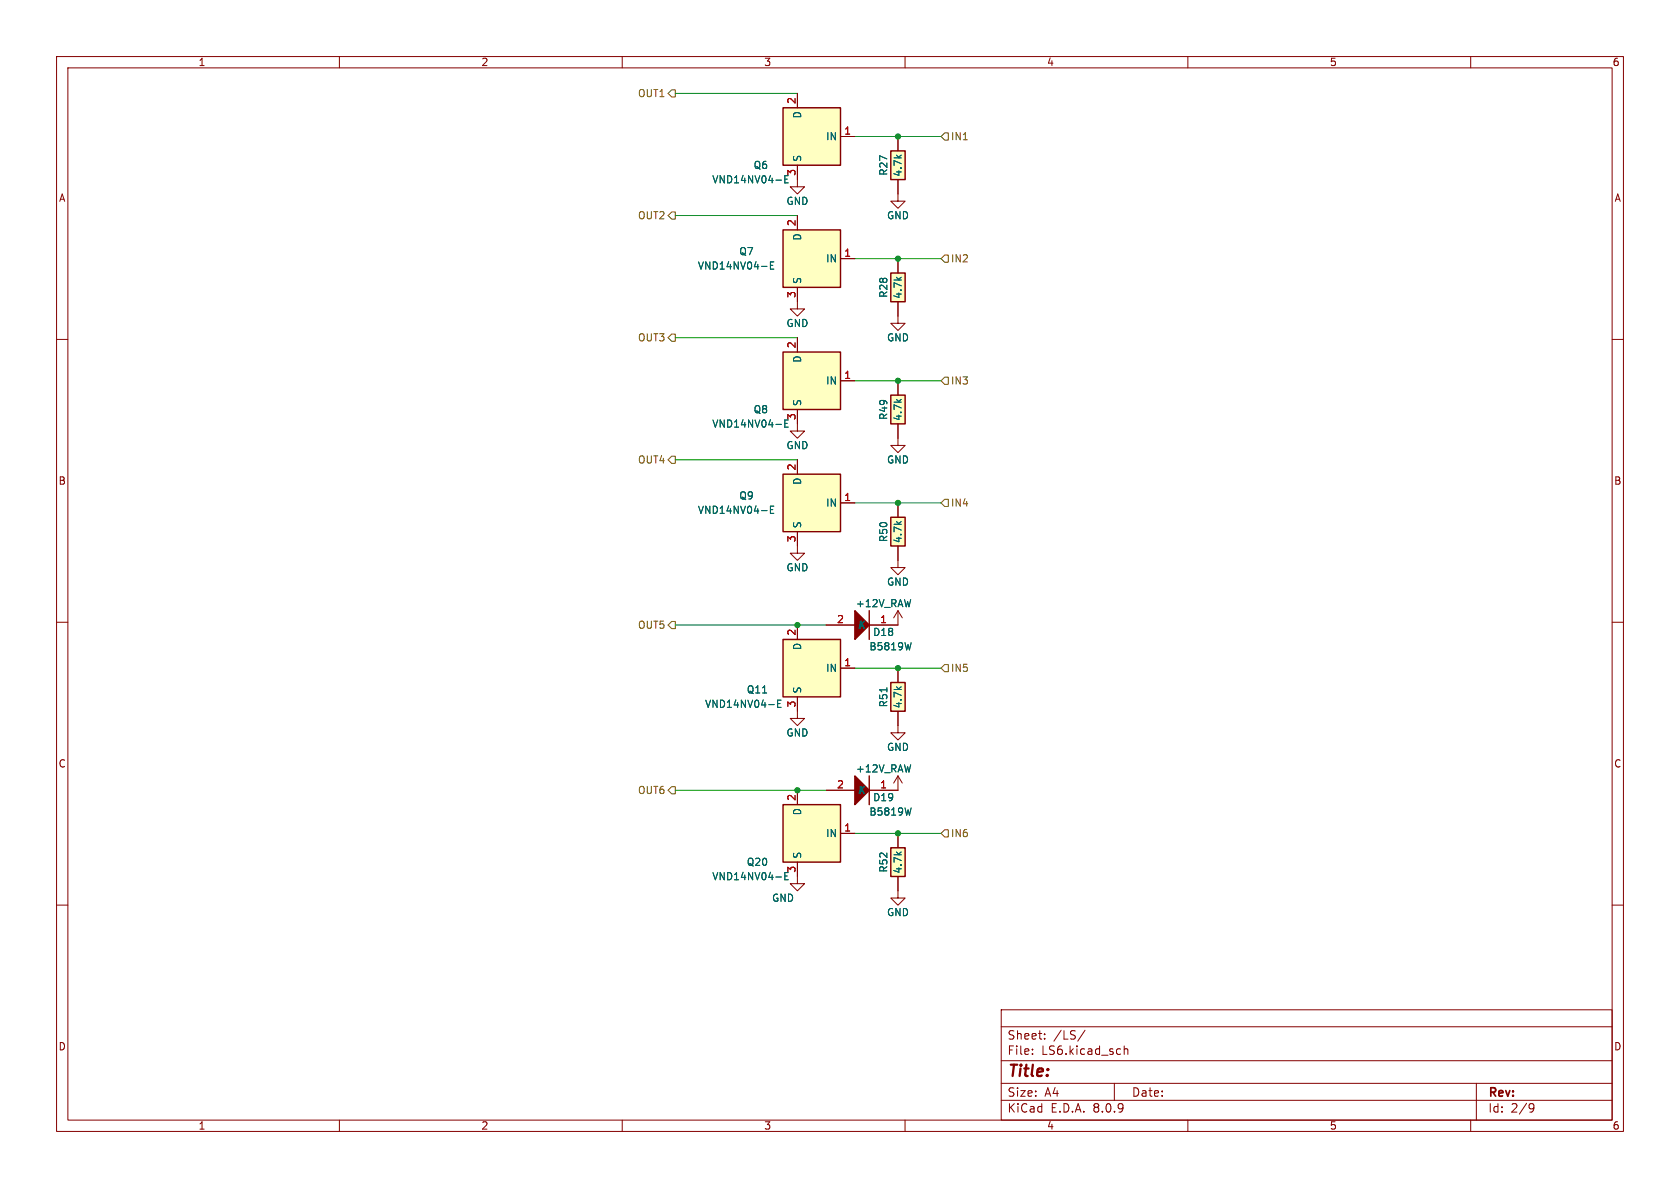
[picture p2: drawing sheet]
<svg xmlns="http://www.w3.org/2000/svg" width="297mm" height="210mm" viewBox="0 0 297 210" stroke-linecap="round" stroke-linejoin="round" font-family="sans-serif">
<g fill="none" stroke="#840000" stroke-width=".18">
<path d="M10 10h277v190h-277zM12 12h273v186h-273zM60 10v2M110 10v2M160 10v2M210 10v2M260 10v2M10 60h2M285 60h2M10 110h2M285 110h2M10 160h2"/>
<path d="M177 178.5h108v19.5h-108zM285 160h2M60 198v2M110 198v2M160 198v2M177 194.5h108M177 191.5h108M177 187.5h108M177 181.5h108M182.5 186.3v.1M182.5 185.5v.1M184.7 183.6v.1"/>
<path d="M184.7 182.8v.1M191.8 182.1l-1.3 2M197 191.5v3M198.7 184.9v1.5M198.7 185.5l.3-.1 .3 .1 .1 .9M210 198v2M260 198v2M261 191.5v6.5M270.6 195.1l.5 .1a.99 .99 0 0 1-.4 1.4h-.2M271.2 195.7l-.3 .3h-.3"/>
</g>
<path d="M157.5 26.7h2.5v5.1h-2.5z" fill="#ffffc2"/>
<path d="M157.5 26.7h2.5v5.1h-2.5z" fill="none" stroke="#840000" stroke-width=".25"/>
<path d="M158.7 24.1v2.6M158.7 31.8v2.5M158.7 137.2v2.5M158.7 137.2l.8 1.2M158.7 137.2l-.7 1.2" fill="none" stroke="#840000" stroke-width=".18"/>
<path d="M157.5 149.9h2.5v5h-2.5z" fill="#ffffc2"/>
<path d="M153.7 137.2v5M157.5 149.9h2.5v5h-2.5z" fill="none" stroke="#840000" stroke-width=".25"/>
<path d="M141 74.9v1.3h-1.3l1.3 1.3 1.2-1.3h-1.2M146 139.7h5.1M153.7 139.7h5M158.7 154.9v3.9h-1.2l1.2 1.2 1.3-1.2h-1.3M158.7 147.3v2.6" fill="none" stroke="#840000" stroke-width=".18"/>
<path d="M151.1 137.2l2.6 2.5-2.6 2.5z" fill="#840000" stroke="#840000" stroke-width=".25"/>
<path d="M161.1 142.8l-.3 1.3" fill="none" stroke="#006464" stroke-width=".18"/>
<path d="M157.5 91.4h2.5v5.1h-2.5z" fill="#ffffc2"/>
<path d="M157.5 91.4h2.5v5.1h-2.5z" fill="none" stroke="#840000" stroke-width=".25"/>
<path d="M141 53.3v1.3h-1.3l1.3 1.3 1.2-1.3h-1.2M141 96.5v1.3h-1.3l1.3 1.3 1.2-1.3h-1.2M158.7 88.9v2.5M158.7 96.5v2.6" fill="none" stroke="#840000" stroke-width=".18"/>
<path d="M138.4 62.2h10.2v10.2h-10.2z" fill="#ffffc2"/>
<path d="M138.4 62.2h10.2v10.2h-10.2z" fill="none" stroke="#840000" stroke-width=".25"/>
<path d="M141 59.7v2.5M141 72.4v2.5M148.6 67.3h2.5M158.7 77.5v1.2h-1.2l1.2 1.3 1.3-1.3h-1.3M158.7 99.1v1.2h-1.2l1.2 1.3 1.3-1.3h-1.3" fill="none" stroke="#840000" stroke-width=".18"/>
<path d="M138.7 74.8h.5M139.3 74.2h-.6v1.3h.6" fill="none" stroke="#006464" stroke-width=".18"/>
<path d="M157.5 69.9h2.5v5h-2.5z" fill="#ffffc2"/>
<path d="M157.5 69.9h2.5v5h-2.5z" fill="none" stroke="#840000" stroke-width=".25"/>
<path d="M158.7 67.3v2.6M158.7 74.9v2.6" fill="none" stroke="#840000" stroke-width=".18"/>
<path d="M138.4 83.8h10.2v10.2h-10.2z" fill="#ffffc2"/>
<path d="M138.4 83.8h10.2v10.2h-10.2z" fill="none" stroke="#840000" stroke-width=".25"/>
<path d="M141 81.3v2.5M141 94v2.5M148.6 88.9h2.5M141 154.9v1.3h-1.3l1.3 1.3 1.2-1.3h-1.2" fill="none" stroke="#840000" stroke-width=".18"/>
<path d="M136.2 90.1h.4M136.8 89.5h-.6v1.2h.6" fill="none" stroke="#006464" stroke-width=".18"/>
<path d="M138.4 19.1h10.2v10.1h-10.2z" fill="#ffffc2"/>
<path d="M138.4 19.1h10.2v10.1h-10.2z" fill="none" stroke="#840000" stroke-width=".25"/>
<path d="M141 16.5v2.6M141 29.2v2.6M148.6 24.1h2.5M158.7 108l.8 1.2M158.7 108v2.5M158.7 108l-.7 1.2M158.7 128.3v1.2h-1.2l1.2 1.3 1.3-1.3h-1.3" fill="none" stroke="#840000" stroke-width=".18"/>
<path d="M138.7 31.7h.5M139.3 31.1h-.6v1.2h.6" fill="none" stroke="#006464" stroke-width=".18"/>
<path d="M157.5 48.3h2.5v5h-2.5z" fill="#ffffc2"/>
<path d="M157.5 48.3h2.5v5h-2.5z" fill="none" stroke="#840000" stroke-width=".25"/>
<path d="M158.7 53.3v3.9h-1.2l1.2 1.2 1.3-1.2h-1.3M158.7 45.7v2.6" fill="none" stroke="#840000" stroke-width=".18"/>
<path d="M157.5 120.7h2.5v5h-2.5z" fill="#ffffc2"/>
<path d="M153.7 108v5M157.5 120.7h2.5v5h-2.5z" fill="none" stroke="#840000" stroke-width=".25"/>
<path d="M141 31.8v1.2h-1.3l1.3 1.3 1.2-1.3h-1.2M158.7 34.3v1.3h-1.2l1.2 1.2 1.3-1.2h-1.3M146 110.5h5.1M153.7 110.5h5M158.7 118.1v2.6M141 125.7v1.3h-1.3l1.3 1.3 1.2-1.3h-1.2M158.7 125.7v2.6" fill="none" stroke="#840000" stroke-width=".18"/>
<path d="M161.1 113.6l-.3 1.3M156.8 121.6v.7" fill="none" stroke="#006464" stroke-width=".18"/>
<path d="M151.1 108l2.6 2.5-2.6 2.5z" fill="#840000" stroke="#840000" stroke-width=".25"/>
<path d="M138.4 40.6h10.2v10.2h-10.2z" fill="#ffffc2"/>
<path d="M138.4 40.6h10.2v10.2h-10.2z" fill="none" stroke="#840000" stroke-width=".25"/>
<path d="M141 38.1v2.5M141 50.8v2.5M148.6 45.7h2.5" fill="none" stroke="#840000" stroke-width=".18"/>
<path d="M136.2 46.9h.4M136.8 46.3h-.6v1.3h.6" fill="none" stroke="#006464" stroke-width=".18"/>
<path d="M138.4 113h10.2v10.2h-10.2z" fill="#ffffc2"/>
<path d="M138.4 113h10.2v10.2h-10.2z" fill="none" stroke="#840000" stroke-width=".25"/>
<path d="M141 110.5v2.5M148.6 118.1h2.5M141 123.2v2.5" fill="none" stroke="#840000" stroke-width=".18"/>
<path d="M137.5 124.4h.4M138.1 123.8h-.6v1.2h.6" fill="none" stroke="#006464" stroke-width=".18"/>
<path d="M138.4 142.2h10.2v10.2h-10.2z" fill="#ffffc2"/>
<path d="M138.4 142.2h10.2v10.2h-10.2z" fill="none" stroke="#840000" stroke-width=".25"/>
<g fill="none" stroke="#840000" stroke-width=".18">
<path d="M141 16.5v2.6M141 29.2v2.6M141 38.1v2.5M148.6 24.1h2.5M158.7 24.1v2.6M158.7 31.8v2.5M141 50.8v2.5M141 59.7v2.5M148.6 45.7h2.5M158.7 45.7v2.6M158.7 53.3v2.6M141 72.4v2.5"/>
<path d="M148.6 67.3h2.5M158.7 67.3v2.6M158.7 74.9v2.6M141 81.3v2.5M141 94v2.5M148.6 88.9h2.5M158.7 88.9v2.5M158.7 96.5v2.6M141 110.5v2.5M146 110.5h5.1M148.6 118.1h2.5M153.7 110.5h5"/>
<path d="M158.7 118.1v2.6M141 123.2v2.5M141 139.7v2.5M146 139.7h5.1M153.7 139.7h5M158.7 125.7v2.6M141 152.4v2.5M148.6 147.3h2.5M158.7 147.3v2.6M158.7 154.9v2.6"/>
</g>
<g fill="none" stroke="#006464" stroke-width=".18">
<path d="M138.7 31.7h.5M139.3 31.1h-.6v1.2h.6M136.2 46.9h.4M136.8 46.3h-.6v1.3h.6M138.7 74.8h.5M139.3 74.2h-.6v1.3h.6M136.2 90.1h.4M136.8 89.5h-.6v1.2h.6M161.1 113.6l-.3 1.3M137.5 124.4h.4M138.1 123.8h-.6v1.2h.6M156.8 121.6v.7"/>
<path d="M138.7 154.9h.5M139.3 154.2h-.6v1.3h.6M161.1 142.8l-.3 1.3"/>
</g>
<path d="M118.7 15.9h.7v1.2h-.7l-.6-.6zM118.7 37.5h.7v1.2h-.7l-.6-.6zM166.4 24.1l.6-.6h.6v1.3h-.6zM118.1 59.7l.6-.6h.7v1.2h-.7zM166.4 45.7l.6-.6h.6v1.3h-.6zM166.4 67.3l.6-.6h.6v1.2h-.6zM118.1 81.3l.6-.7h.7v1.3h-.7zM167 88.3h.6v1.2h-.6l-.6-.6zM118.7 109.9h.7v1.2h-.7l-.6-.6zM167 117.5h.6v1.2h-.6l-.6-.6zM118.1 139.7l.6-.6h.7v1.2h-.7zM166.4 147.3l.6-.6h.6v1.3h-.6z" fill="none" stroke="#725600" stroke-width=".18"/>
<path d="M119.4 16.5h21.6M119.4 38.1h21.6M151.1 24.1h15.3M119.4 59.7h21.6M151.1 45.7h15.3M151.1 67.3h15.3M119.4 81.3h21.6M151.1 88.9h15.3M119.4 110.5h26.6M151.1 118.1h15.3M119.4 139.7h26.6M151.1 147.3h15.3" fill="none" stroke="#009600" stroke-width=".18"/>
<g fill="#009600" stroke="#009600" stroke-width=".18">
<circle cx="158.7" cy="45.7" r=".46"/>
<circle cx="158.7" cy="24.1" r=".46"/>
<circle cx="158.7" cy="67.3" r=".46"/>
<circle cx="158.7" cy="147.3" r=".46"/>
<circle cx="158.7" cy="88.9" r=".46"/>
<circle cx="141" cy="139.7" r=".46"/>
<circle cx="141" cy="110.5" r=".46"/>
<circle cx="158.7" cy="118.1" r=".46"/>
</g>
<text font-size="2.8" fill="#840000" x="178" y="190.9">Title:</text>
<g font-size="2.1" fill="#840000">
<text x="178" y="184">Sheet:</text>
<text x="186.2" y="184">/LS/</text>
<text x="178" y="186.7">File:</text>
<text x="184.1" y="186.7">LS6.kicad_sch</text>
<text x="178" y="196.9">KiCad</text>
<text x="178" y="194.1">Size:</text>
<text x="184.7" y="194.1">A4</text>
<text x="185.7" y="196.9">E.D.A.</text>
<text x="193.3" y="196.9">8.0.9</text>
<text x="200" y="194.1">Date:</text>
<text x="263" y="194.3">Rev:</text>
<text x="263" y="196.9">Id:</text>
<text x="267.1" y="196.9">2/9</text>
</g>
<g font-size="1.8" fill="#840000">
<text x="35" y="11.9">1</text>
<text x="85" y="11.9">2</text>
<text x="135" y="11.9">3</text>
<text x="185" y="11.9">4</text>
<text x="235" y="11.9">5</text>
<text x="285" y="11.9">6</text>
<text x="10.3" y="35.9">A</text>
<text x="285.3" y="35.9">A</text>
<text x="10.3" y="85.9">B</text>
<text x="285.3" y="85.9">B</text>
<text x="10.3" y="135.9">C</text>
<text x="285.3" y="135.9">C</text>
<text x="10.3" y="185.9">D</text>
<text x="285.3" y="185.9">D</text>
<text x="35" y="199.9">1</text>
<text x="85" y="199.9">2</text>
<text x="135" y="199.9">3</text>
<text x="185" y="199.9">4</text>
<text x="235" y="199.9">5</text>
<text x="285" y="199.9">6</text>
</g>
<g font-size="1.8" fill="#725600">
<text x="112.7" y="17.4">OUT1</text>
<text x="168" y="25">IN1</text>
<text x="112.7" y="39">OUT2</text>
<text x="168" y="46.6">IN2</text>
<text x="112.7" y="60.6">OUT3</text>
<text x="168" y="68.2">IN3</text>
<text x="112.7" y="82.1">OUT4</text>
<text x="168" y="89.8">IN4</text>
<text x="112.7" y="111.4">OUT5</text>
<text x="168" y="119">IN5</text>
<text x="112.7" y="140.6">OUT6</text>
<text x="168" y="148.2">IN6</text>
</g>
<g font-size="1.8" fill="#a90000">
<text x="140.7" y="18.5" transform="rotate(-90 140.7 18.5)">2</text>
<text x="149.2" y="23.9">1</text>
<text x="140.7" y="31.2" transform="rotate(-90 140.7 31.2)">3</text>
<text x="140.7" y="40.1" transform="rotate(-90 140.7 40.1)">2</text>
<text x="149.2" y="45.5">1</text>
<text x="140.7" y="52.8" transform="rotate(-90 140.7 52.8)">3</text>
<text x="140.7" y="61.7" transform="rotate(-90 140.7 61.7)">2</text>
<text x="149.2" y="67.1">1</text>
<text x="140.7" y="74.4" transform="rotate(-90 140.7 74.4)">3</text>
<text x="140.7" y="83.3" transform="rotate(-90 140.7 83.3)">2</text>
<text x="149.2" y="88.6">1</text>
<text x="140.7" y="96" transform="rotate(-90 140.7 96)">3</text>
<text x="140.7" y="112.5" transform="rotate(-90 140.7 112.5)">2</text>
<text x="147.9" y="110.2">2</text>
<text x="155.5" y="110.2">1</text>
<text x="149.2" y="117.9">1</text>
<text x="140.7" y="125.2" transform="rotate(-90 140.7 125.2)">3</text>
<text x="140.7" y="141.7" transform="rotate(-90 140.7 141.7)">2</text>
<text x="147.9" y="139.4">2</text>
<text x="155.5" y="139.4">1</text>
<text x="149.2" y="147.1">1</text>
<text x="140.7" y="154.4" transform="rotate(-90 140.7 154.4)">3</text>
</g>
<g font-size="1.8" fill="#006464">
<text x="141.8" y="21" transform="rotate(-90 141.8 21)">D</text>
<text x="141.8" y="28.7" transform="rotate(-90 141.8 28.7)">S</text>
<text x="145.9" y="25">IN</text>
<text x="125.8" y="32.6">VND14NV04-E</text>
<text x="133.1" y="30.1">Q6</text>
<text x="157.1" y="31.2" transform="rotate(-90 157.1 31.2)">R27</text>
<text x="159.6" y="31.3" transform="rotate(-90 159.6 31.3)">4.7k</text>
<text x="138.9" y="36.4">GND</text>
<text x="156.7" y="39">GND</text>
<text x="123.3" y="47.9">VND14NV04-E</text>
<text x="130.6" y="45.3">Q7</text>
<text x="141.8" y="42.6" transform="rotate(-90 141.8 42.6)">D</text>
<text x="145.9" y="46.6">IN</text>
<text x="141.8" y="50.3" transform="rotate(-90 141.8 50.3)">S</text>
<text x="157.1" y="52.7" transform="rotate(-90 157.1 52.7)">R28</text>
<text x="159.6" y="52.9" transform="rotate(-90 159.6 52.9)">4.7k</text>
<text x="138.9" y="58">GND</text>
<text x="141.8" y="64.2" transform="rotate(-90 141.8 64.2)">D</text>
<text x="156.7" y="60.6">GND</text>
<text x="141.8" y="71.9" transform="rotate(-90 141.8 71.9)">S</text>
<text x="145.9" y="68.2">IN</text>
<text x="125.8" y="75.8">VND14NV04-E</text>
<text x="133.1" y="73.3">Q8</text>
<text x="157.1" y="74.3" transform="rotate(-90 157.1 74.3)">R49</text>
<text x="159.6" y="74.5" transform="rotate(-90 159.6 74.5)">4.7k</text>
<text x="138.9" y="79.6">GND</text>
<text x="156.7" y="82.1">GND</text>
<text x="130.6" y="88.5">Q9</text>
<text x="141.8" y="85.8" transform="rotate(-90 141.8 85.8)">D</text>
<text x="145.9" y="89.8">IN</text>
<text x="123.3" y="91">VND14NV04-E</text>
<text x="141.8" y="93.5" transform="rotate(-90 141.8 93.5)">S</text>
<text x="157.1" y="95.9" transform="rotate(-90 157.1 95.9)">R50</text>
<text x="138.9" y="101.2">GND</text>
<text x="159.6" y="96.1" transform="rotate(-90 159.6 96.1)">4.7k</text>
<text x="151.2" y="107.5">+12V_RAW</text>
<text x="156.7" y="103.7">GND</text>
<text x="151.7" y="111.4">K</text>
<text x="154.3" y="112.6">D18</text>
<text x="141.8" y="115" transform="rotate(-90 141.8 115)">D</text>
<text x="145.9" y="119">IN</text>
<text x="153.6" y="115.2">B5819W</text>
<text x="124.5" y="125.3">VND14NV04-E</text>
<text x="131.9" y="122.8">Q11</text>
<text x="141.8" y="122.7" transform="rotate(-90 141.8 122.7)">S</text>
<text x="157.1" y="125.1" transform="rotate(-90 157.1 125.1)">R51</text>
<text x="159.6" y="125.3" transform="rotate(-90 159.6 125.3)">4.7k</text>
<text x="138.9" y="130.4">GND</text>
<text x="151.2" y="136.8">+12V_RAW</text>
<text x="156.7" y="132.9">GND</text>
<text x="151.7" y="140.6">K</text>
<text x="154.3" y="141.8">D19</text>
<text x="141.8" y="144.2" transform="rotate(-90 141.8 144.2)">D</text>
<text x="145.9" y="148.2">IN</text>
<text x="153.6" y="144.4">B5819W</text>
<text x="125.8" y="155.8">VND14NV04-E</text>
<text x="131.9" y="153.3">Q20</text>
<text x="141.8" y="151.9" transform="rotate(-90 141.8 151.9)">S</text>
<text x="157.1" y="154.3" transform="rotate(-90 157.1 154.3)">R52</text>
<text x="159.6" y="154.5" transform="rotate(-90 159.6 154.5)">4.7k</text>
<text x="136.4" y="159.6">GND</text>
<text x="156.7" y="162.2">GND</text>
</g>
</svg>
